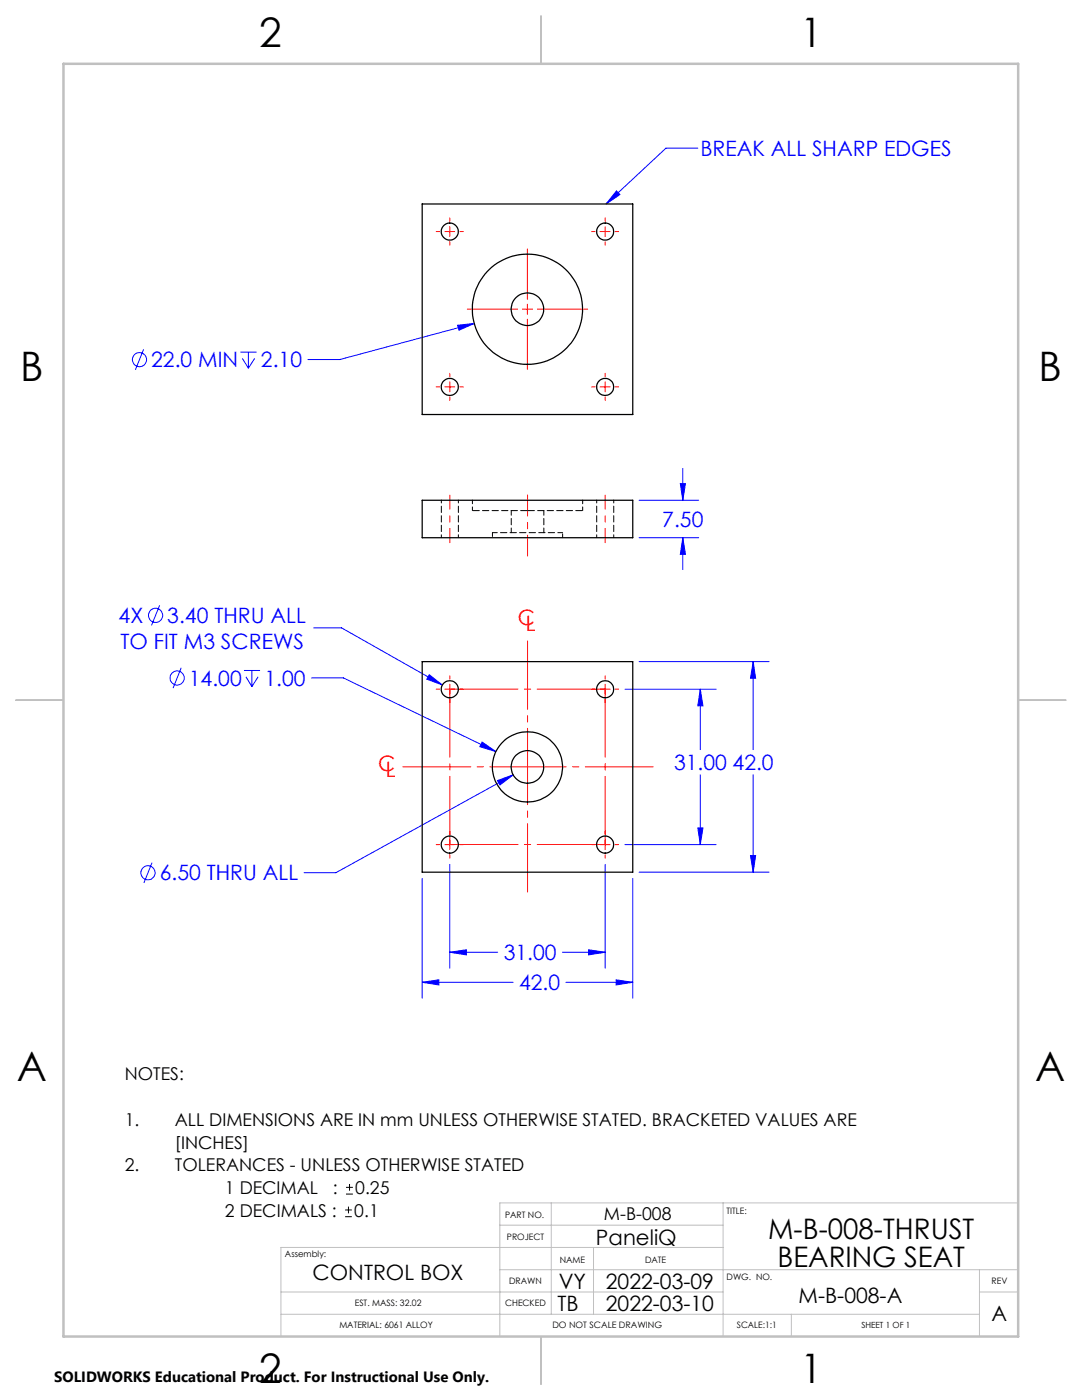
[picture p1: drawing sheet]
<svg xmlns="http://www.w3.org/2000/svg" width="216mm" height="279mm" viewBox="0 0 216 279" stroke-linecap="round" stroke-linejoin="round" font-family="sans-serif">
<g fill="none" stroke="#00f" stroke-width=".2">
<path d="M123 38.1l.7 .7-2.8 1.9zM139.2 29.6h-6.3l-12 11.1M28.6 69.7l-1.6 4.1M48 70.3h3.2M48.4 71.5l1.2 2M49.6 70.3v3.2M50.8 71.5l-1.2 2M91.3 64.9l3.3-.3-3 1.3zM94.6 64.6l-26.8 7.2h-6.3M127.5 99.8h11.9M135.7 96.5h1.1l-.6 3.3zM136.2 93.5v6.3"/>
<path d="M127.5 107.3h11.9M136.2 107.3l.6 3.3h-1.1zM136.2 107.3v6.4M31.9 120.8l-1.7 4M36.2 133.3l-1.7 4M48.7 133.8h3.2M49.1 135.1l1.2 1.9M50.3 133.8v3.2M51.5 135.1l-1.2 1.9M62.2 135.3h6.3l30.5 14.7M62.6 125.3h5.6l20.1 11.4M85.7 134.7l2.6 2-3.1-1.2z"/>
<path d="M124.7 137.5h18.2M127.5 132h26M139.7 137.5v12.1M139.7 137.5l.6 3.4h-1.1zM150.3 132v17.6M150.3 132l.5 3.4h-1zM96.2 148.1l2.8 1.9-3.3-1zM99.3 155.8l3.1-1.2-2.6 2.1zM102.4 154.6l-35.4 19.6h-6.3M139.7 154.6v14M150.3 154.6v19.5M30.3 172.2l-1.6 4"/>
<path d="M84.2 175.3v23.9M89.7 172.5v20.7M120.8 172.5v20.7M124.7 168.6h18.2M126.3 175.3v23.9M127.5 174.1h26M139.2 165.2h1.1l-.6 3.4zM149.8 170.7h1l-.5 3.4zM84.2 196h18.2M84.2 196l3.4-.5v1.1zM89.7 190l3.4-.5v1.1zM89.7 190h9.6"/>
<path d="M112.2 190h8.6M112.9 196h13.4M117.4 189.5l3.4 .5-3.4 .6zM122.9 195.5l3.4 .5-3.4 .6z"/>
<circle cx="27.8" cy="71.8" r="1.41"/>
<circle cx="31" cy="122.8" r="1.41"/>
<circle cx="35.3" cy="135.3" r="1.41"/>
<circle cx="29.5" cy="174.2" r="1.41"/>
</g>
<path d="M69 238.3h1.4M69 237h1.4M69.7 236.3v1.3M68.9 242.8h1.3M68.9 241.5h1.3M69.5 240.8v1.3" fill="none" stroke="#000" stroke-width=".2"/>
<path d="M89.8 137.5h31M105.3 127.9v50.1M120.8 137.5v31M89.8 168.5v-31M120.8 168.5h-31" fill="none" stroke="#f00" stroke-width=".2" stroke-dasharray="15.2 1.3 1.3 1.3" stroke-dashoffset="1.6"/>
<path d="M80.4 153h49.9" fill="none" stroke="#f00" stroke-width=".2" stroke-dasharray="15.2 1.3 1.3 1.3" stroke-dashoffset="1.7"/>
<path d="M105.3 98.8v12.2" fill="none" stroke="#f00" stroke-width=".2" stroke-dasharray="15.2 1.3 1.3 1.3" stroke-dashoffset="11.1"/>
<path d="M89.8 98.8v9.5M120.8 98.8v9.5" fill="none" stroke="#f00" stroke-width=".2" stroke-dasharray="15.2 1.3 1.3 1.3" stroke-dashoffset="12.4"/>
<g fill="none" stroke="#f00" stroke-width=".2">
<path d="M87 46.2h.7M88.8 46.2h1.9M89.7 43.5v.7M89.7 45.2v2M89.7 48.2v.7M91.8 46.2h.7M105.2 49.7v10M118 46.2h.7M119.7 46.2h2M120.8 43.5v.7M120.8 45.2v2M120.8 48.2v.7"/>
<path d="M122.7 46.2h.7M87 77.2h.7M88.8 77.2h1.9M89.7 74.5v.7M89.7 76.2v2M89.7 79.2v.7M91.8 77.2h.7M93.2 61.7h10.1M104.2 61.7h2.1M105.2 60.7v2M105.2 63.7v10M107.2 61.7h10.1"/>
<path d="M118 77.2h.7M119.7 77.2h2M120.8 74.5v.7M120.8 76.2v2M120.8 79.2v.7M122.7 77.2h.7M87 137.5h.7M88.8 137.5h1.9M89.7 134.9v.7M89.7 136.6v2M89.7 139.6v.7M91.8 137.5h.7"/>
<path d="M118 137.5h.7M119.7 137.5h2M120.8 134.9v.7M120.8 136.6v2M120.8 139.6v.7M122.7 137.5h.7M87 168.6h.7M88.8 168.6h1.9M89.7 165.8v.7M89.7 167.6v1.9M89.7 170.6v.6M91.8 168.6h.7"/>
<path d="M118 168.6h.7M119.7 168.6h2M120.8 165.8v.7M120.8 167.6v1.9M120.8 170.6v.6M122.7 168.6h.7"/>
</g>
<path d="M56.1 257.8h88.2M99.7 253.4h103.5M99.7 244.5h44.6M110 240.1v22.2M118.4 249v13.3M144.3 240.1v26.6M144.3 249h-88.2v17.7M195.4 253.4v13.3M195.4 257.8h7.8M203.2 240.1h-103.5v26.6M56.1 262.3h139.3M157.9 262.3v4.4" fill="none" stroke="#c0c0c0" stroke-width=".2"/>
<path d="M108 3.2v9.5M3.1 139.7h9.6M203.2 139.7h9.5M108 266.7v9.6" fill="none" stroke="#c0c0c0" stroke-width=".25"/>
<path d="M12.7 12.7h190.5v254h-190.5z" fill="none" stroke="#c0c0c0" stroke-width=".5"/>
<g fill="#00f">
<path d="M123 38.1l.7 .7-2.8 1.9z"/>
<path d="M149.8 170.7h1l-.5 3.4zM150.3 132l.5 3.4h-1zM84.2 196l3.4-.5v1.1zM122.9 195.5l3.4 .5-3.4 .6zM117.4 189.5l3.4 .5-3.4 .6zM89.7 190l3.4-.5v1.1zM139.2 165.2h1.1l-.6 3.4zM139.7 137.5l.6 3.4h-1.1zM85.7 134.7l-.5 .8 3.1 1.2zM99.3 155.8l.5 .9 2.6-2.1zM96.2 148.1l-.5 .9 3.3 1zM136.2 107.3l.6 3.3h-1.1zM135.7 96.5h1.1l-.6 3.3zM91.3 64.9l.3 1 3-1.3z"/>
</g>
<g fill="none" stroke="#000" stroke-width=".25">
<path d="M84.2 40.7h42.1v42h-42.1zM84.2 99.8h42.1v7.5h-42.1zM84.2 132h42.1v42.1h-42.1z"/>
<circle cx="89.8" cy="46.2" r="1.7"/>
<circle cx="120.8" cy="46.2" r="1.7"/>
<circle cx="89.8" cy="77.2" r="1.7"/>
<circle cx="105.2" cy="61.7" r="3.3"/>
<circle cx="105.3" cy="61.7" r="11"/>
<circle cx="120.8" cy="77.2" r="1.7"/>
<circle cx="89.8" cy="137.5" r="1.7"/>
<circle cx="120.8" cy="137.5" r="1.7"/>
<circle cx="105.2" cy="153.1" r="3.2"/>
<circle cx="105.3" cy="153.1" r="7"/>
<circle cx="89.8" cy="168.6" r="1.7"/>
<circle cx="120.8" cy="168.6" r="1.7"/>
</g>
<path d="M94.3 101.9h11M105.3 101.9h11" fill="none" stroke="#000" stroke-width=".2" stroke-dasharray="1.3 .6" stroke-dashoffset="-.1"/>
<path d="M102 101.9v4.4M108.5 106.3v-4.4M112.3 106.3h-14" fill="none" stroke="#000" stroke-width=".2" stroke-dasharray="1.3 .6" stroke-dashoffset=".3"/>
<path d="M88.1 99.8v7.5M119.1 99.8v7.5M91.5 107.3v-7.5M122.5 107.3v-7.5" fill="none" stroke="#000" stroke-width=".2" stroke-dasharray="1.3 .6" stroke-dashoffset=".7"/>
<path d="M94.3 99.8v2.1M98.3 106.3v1M112.3 107.3v-1M116.3 101.9v-2.1" fill="none" stroke="#000" stroke-width=".2" stroke-dasharray="1.3 .6" stroke-dashoffset=".5"/>
<g font-size="8.1">
<text x="51.7" y="9.3">2</text>
<text x="159.7" y="9.3">1</text>
<text x="4" y="76">B</text>
<text x="207.2" y="76">B</text>
<text x="3.3" y="215.7">A</text>
<text x="206.5" y="215.7">A</text>
<text x="51.7" y="276">2</text>
<text x="159.7" y="276">1</text>
</g>
<g font-size="5.6">
<text x="153.3" y="247.3">M-B-008-THRUST</text>
<text x="155.1" y="252.9">BEARING SEAT</text>
</g>
<g font-size="4.2" fill="#00f">
<text x="139.8" y="31.2">BREAK ALL SHARP EDGES</text>
<text x="30.2" y="73.3">22.0 MIN</text>
<text x="52.1" y="73.3">2.10</text>
<text x="132.2" y="105.1">7.50</text>
<text x="23.7" y="124.3">4X</text>
<text x="33.4" y="124.3">3.40 THRU ALL</text>
<text x="24" y="129.4">TO FIT M3 SCREWS</text>
<text x="37.7" y="136.8">14.00</text>
<text x="52.8" y="136.8">1.00</text>
<text x="134.5" y="153.7">31.00 42.0</text>
<text x="31.9" y="175.7">6.50 THRU ALL</text>
<text x="100.5" y="191.6">31.00</text>
<text x="103.6" y="197.6">42.0</text>
</g>
<g font-size="4.2" fill="#f00">
<text x="103.3" y="124.8">C</text>
<text x="104.9" y="126">L</text>
<text x="75.4" y="154">C</text>
<text x="77" y="155.2">L</text>
</g>
<g font-size="4.2">
<text x="118.9" y="248.4">PaneliQ</text>
<text x="62.4" y="255.4">CONTROL BOX</text>
<text x="111.5" y="257.3">VY</text>
<text x="120.9" y="257.3">2022-03-09</text>
<text x="111.2" y="261.7">TB</text>
<text x="120.9" y="261.7">2022-03-10</text>
<text x="159.4" y="260">M-B-008-A</text>
<text x="197.9" y="263.6">A</text>
</g>
<g font-size="3.5">
<text x="24.9" y="215.6">NOTES:</text>
<text x="24.9" y="224.7">1.</text>
<text x="34.9" y="224.7">ALL DIMENSIONS ARE IN mm UNLESS OTHERWISE STATED. BRACKETED VALUES ARE</text>
<text x="24.9" y="233.7">2.</text>
<text x="34.9" y="229.2">[INCHES]</text>
<text x="34.9" y="233.7">TOLERANCES - UNLESS OTHERWISE STATED</text>
<text x="44.9" y="238.3">1 DECIMAL</text>
<text x="66.4" y="238.3">:</text>
<text x="70.9" y="238.3">0.25</text>
<text x="44.9" y="242.8">2 DECIMALS :</text>
<text x="70.7" y="242.8">0.1</text>
<text x="120.5" y="243.5">M-B-008</text>
</g>
<text font-size="3" x="10.8" y="275.7">SOLIDWORKS Educational Product. For Instructional Use Only.</text>
<g font-size="1.8">
<text x="100.8" y="243.2">PART NO.</text>
<text x="145" y="242.3">TITLE:</text>
<text x="56.9" y="250.8">Assembly:</text>
<text x="101.1" y="247.4">PROJECT</text>
<text x="111.7" y="252">NAME</text>
<text x="128.7" y="252">DATE</text>
<text x="101.6" y="256.2">DRAWN</text>
<text x="145" y="255.4">DWG. NO.</text>
<text x="197.8" y="256.2">REV</text>
<text x="70.8" y="260.7">EST. MASS: 32.02</text>
<text x="100.8" y="260.7">CHECKED</text>
<text x="67.7" y="265.1">MATERIAL: 6061 ALLOY</text>
<text x="110.2" y="265.1">DO NOT SCALE DRAWING</text>
<text x="147" y="265.1">SCALE:1:1</text>
</g>
<text font-size="1.7" x="171.9" y="265">SHEET 1 OF 1</text>
</svg>
